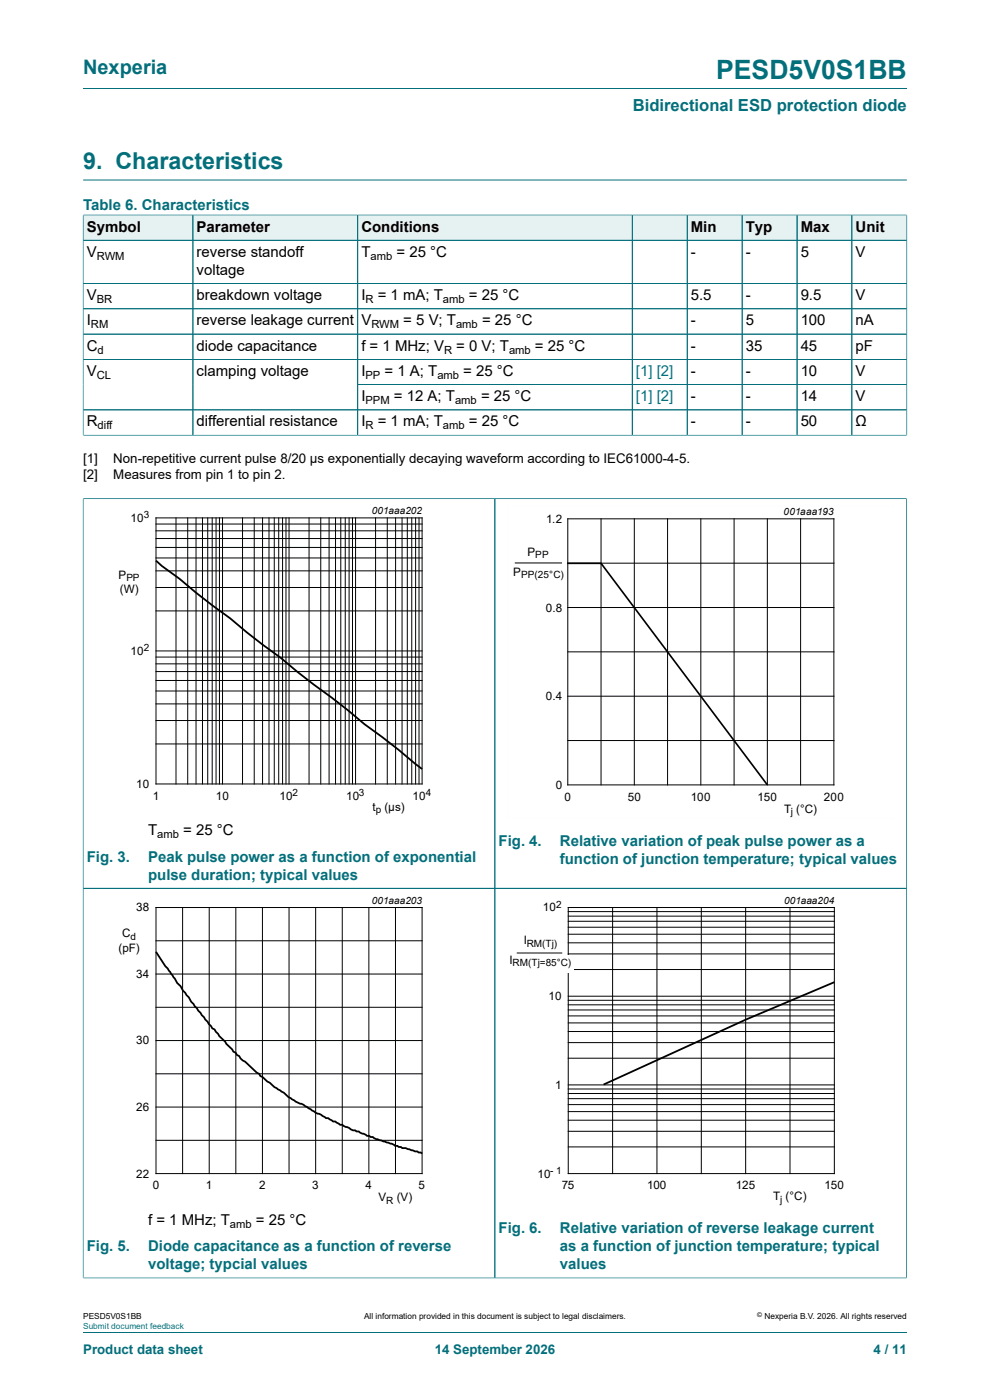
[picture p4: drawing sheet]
<svg xmlns="http://www.w3.org/2000/svg" width="210mm" height="297mm" viewBox="0 0 210 297" stroke-linecap="round" stroke-linejoin="round" font-family="sans-serif">
<path d="M17.6 18.8h174.8M17.6 38.2h174.8" fill="none" stroke="#036f7b" stroke-width=".21"/>
<path d="M17.7 45.7h23.2v5.2h-23.2z" fill="#e6f1f2"/>
<path d="M17.6 45.5v5.5h23.3v-5.4h-23.3" fill="none" stroke="#036f7b" stroke-width=".21"/>
<path d="M41 45.7h34.8v5.2h-34.8z" fill="#e6f1f2"/>
<path d="M40.9 45.6h35v5.4h-35z" fill="none" stroke="#036f7b" stroke-width=".21"/>
<path d="M75.9 45.7h58.1v5.2h-58.1z" fill="#e6f1f2"/>
<path d="M75.9 45.6h58.2v5.4h-58.2z" fill="none" stroke="#036f7b" stroke-width=".21"/>
<path d="M134.2 45.7h11.5v5.2h-11.5z" fill="#e6f1f2"/>
<path d="M134.1 45.6h11.7v5.4h-11.7z" fill="none" stroke="#036f7b" stroke-width=".21"/>
<path d="M145.8 45.7h11.5v5.2h-11.5z" fill="#e6f1f2"/>
<path d="M145.8 45.6h11.6v5.4h-11.6z" fill="none" stroke="#036f7b" stroke-width=".21"/>
<path d="M157.5 45.7h11.5v5.2h-11.5z" fill="#e6f1f2"/>
<path d="M157.4 45.6h11.7v5.4h-11.7z" fill="none" stroke="#036f7b" stroke-width=".21"/>
<path d="M169.1 45.7h11.5v5.2h-11.5z" fill="#e6f1f2"/>
<path d="M169.1 45.6h11.6v5.4h-11.6z" fill="none" stroke="#036f7b" stroke-width=".21"/>
<path d="M180.8 45.7h11.5v5.2h-11.5z" fill="#e6f1f2"/>
<g fill="none" stroke="#036f7b" stroke-width=".21">
<path d="M17.6 51h174.8M17.6 45.7v46.7M17.7 45.6h174.7M40.9 45.7v46.6M75.9 45.7v46.6M134.1 45.7v46.6M145.8 45.7v46.6M157.4 45.7v46.6M169.1 45.7v46.6M180.7 45.6v46.7M192.4 45.5v46.9M17.6 60.1h174.8"/>
<path d="M17.6 65.5h174.8M17.6 70.9h174.8M17.6 76.2h174.8M17.6 92.3h174.8M17.6 87h174.8M75.9 81.6h116.5M17.6 105.8h174.8M17.6 105.7v165.5M105 105.8v165.3M192.3 105.7v165.5M17.6 188.5h174.7M17.6 271.1h174.8"/>
</g>
<path d="M20.4 107h81.8v66.4h-81.8zM20.4 189.7h81.8v66.3h-81.8zM107.8 189.7h81.9v66.3h-81.9z" fill="none" stroke="#fff" stroke-width=".21"/>
<g fill="none" stroke="#000" stroke-width=".21">
<path d="M33.1 109.9h56.4v56.4h-56.4zM33.1 118.4h56.4M33.1 116.1h56.4M33.1 114.2h56.4M33.1 112.6h56.4M33.1 111.2h56.4M37.3 109.9v56.4M39.8 109.9v56.4M41.6 109.9v56.4M43 109.9v56.4M44.1 109.9v56.4M45 109.9v56.4"/>
<path d="M45.8 109.9v56.4M46.5 109.9v56.4M47.2 109.9v56.4M51.4 109.9v56.4M53.9 109.9v56.4M55.7 109.9v56.4M57.1 109.9v56.4M58.2 109.9v56.4M59.1 109.9v56.4M59.9 109.9v56.4M60.7 109.9v56.4M61.3 109.9v56.4"/>
<path d="M65.6 109.9v56.4M68 109.9v56.4M69.8 109.9v56.4M71.2 109.9v56.4M72.3 109.9v56.4M73.2 109.9v56.4M74.1 109.9v56.4M74.8 109.9v56.4M75.4 109.9v56.4M79.7 109.9v56.4M82.2 109.9v56.4M83.9 109.9v56.4"/>
<path d="M85.3 109.9v56.4M86.4 109.9v56.4M87.3 109.9v56.4M88.2 109.9v56.4M88.9 109.9v56.4M109.2 119.4h10M120.4 110.1h56.5v56.4h-56.5zM120.4 119.5h56.5M127.5 110.1v56.4M134.5 110.1v56.4M141.6 110.1v56.4M148.7 110.1v56.4"/>
<path d="M155.7 110.1v56.4M162.8 110.1v56.4M169.8 110.1v56.4M33.1 139.4h56.4M33.1 138.1h56.4M33.1 129.6h56.4M33.1 124.6h56.4M33.1 121.1h56.4M120.4 128.9h56.5M120.4 138.3h56.5M33.1 157.8h56.4M33.1 152.9h56.4"/>
<path d="M33.1 149.3h56.4M33.1 146.6h56.4M33.1 144.4h56.4M33.1 142.5h56.4M33.1 140.8h56.4M120.4 147.7h56.5M120.4 157.1h56.5M33.1 192.5h56.4v56.5h-56.4zM33.1 199.6h56.4M38.7 192.5v56.5M44.4 192.5v56.5M50 192.5v56.5"/>
<path d="M55.7 192.5v56.5M61.3 192.5v56.5M67 192.5v56.5M72.6 192.5v56.5M78.2 192.5v56.5M83.9 192.5v56.5M120.5 192.5h56.5v56.5h-56.5zM120.5 198.2h56.5M120.5 196.7h56.5M120.5 195.4h56.5M120.5 194.4h56.5M120.5 193.4h56.5"/>
<path d="M129.9 192.5v56.5M139.4 192.5v56.5M148.8 192.5v56.5M158.2 192.5v56.5M167.6 192.5v56.5M33.1 213.7h56.4M33.1 206.6h56.4M120.5 218.8h56.5M120.5 217h56.5M120.5 215.5h56.5M120.5 214.3h56.5M120.5 213.2h56.5"/>
<path d="M120.5 212.2h56.5M120.5 211.3h56.5M120.5 205.7h56.5M120.5 202.4h56.5M120.5 200h56.5M33.1 234.9h56.4M33.1 227.8h56.4M33.1 220.7h56.4M120.5 240h56.5M120.5 237.6h56.5M120.5 235.8h56.5M120.5 234.3h56.5"/>
<path d="M120.5 233.1h56.5M120.5 232h56.5M120.5 231h56.5M120.5 230.2h56.5M120.5 224.5h56.5M120.5 221.2h56.5M33.1 241.9h56.4M120.5 243.3h56.5"/>
</g>
<path d="M33.1 118.9l1.2 1.2 3.8 2.7 3.5 2.9 7.2 5.5 3.5 2.9 7.3 5.5 3.5 2.9 10.7 8.2 3.5 2.9 7.2 5.5 5 4M33.1 201.9l2 3.1 .5 .5 1.5 2.1 .5 .9 .7 .7 .5 1 1.3 1.4 .5 .9 4.4 5.7 .5 .2 1 1.4 2.8 2.8 .2 .5 .5 .2 .2 .5 .5 .2 .8 1 .5 .2 2.5 2.4 .5 .2 .2 .5 2 1.4 1 .9 2 1.2a12.9 12.9 0 0 0 4.2 2.6l2.5 1.6 1.2 .5 1 .7h.5l1 .7h.5l1 .7h.5l2.3 1.2 1.2 .2 1.7 1 1.3 .2 .7 .5 3.3 .9 .7 .5h.5l.3 .2h.5l.2 .3h.8l1.9 .7h.5l.3 .2h.5l.2 .2M177 208.4l-18.7 7.9-30.3 13.8" fill="none" stroke="#000" stroke-width=".38"/>
<path d="M107.7 107.2h81.9v66.4h-81.9z" fill="none" stroke="#fefefe" stroke-width=".21"/>
<path d="M120.4 119.5h7.1l35.3 47" fill="none" stroke="#000" stroke-width=".35"/>
<path d="M119.8 202.7h2v3.8h-2z" fill="#fff"/>
<path d="M109.7 202.2h9.5" fill="none" stroke="#000" stroke-width=".21"/>
<path d="M17.6 105.9v165.1M17.7 105.8h174.6M105 105.9v165.1M192.3 105.9v165.1M17.7 188.5h174.6M17.7 271.1h174.6M17.6 282.6h174.8" fill="none" stroke="#036f7b" stroke-width=".21"/>
<text font-size="5.6" fill="#036f7b" x="151.9" y="16.8">PESD5V0S1BB</text>
<text font-size="4.9" fill="#036f7b" x="17.6" y="35.9">9. Characteristics</text>
<text font-size="4.2" fill="#036f7b" x="17.6" y="15.6">Nexperia</text>
<text font-size="3.5" fill="#036f7b" x="134.2" y="23.7">Bidirectional ESD protection diode</text>
<g font-size="3.2" fill="#036f7b">
<text x="17.6" y="44.5">Table 6. Characteristics</text>
<text x="105.8" y="179.4">Fig. 4.</text>
<text x="118.8" y="179.4">Relative variation of peak pulse power as a</text>
<text x="18.4" y="182.8">Fig. 3.</text>
<text x="31.4" y="182.8">Peak pulse power as a function of exponential</text>
<text x="118.8" y="183.2">function of junction temperature; typical values</text>
<text x="31.4" y="186.6">pulse duration; typical values</text>
<text x="105.8" y="261.6">Fig. 6.</text>
<text x="118.8" y="261.6">Relative variation of reverse leakage current</text>
<text x="18.4" y="265.4">Fig. 5.</text>
<text x="31.4" y="265.4">Diode capacitance as a function of reverse</text>
<text x="31.4" y="269.2">voltage; typcial values</text>
<text x="118.8" y="265.4">as a function of junction temperature; typical</text>
<text x="118.8" y="269.2">values</text>
</g>
<g font-size="3.2">
<text x="18.4" y="49.1">Symbol</text>
<text x="41.7" y="49.1">Parameter</text>
<text x="76.7" y="49.1">Conditions</text>
<text x="146.5" y="49.1">Min</text>
<text x="158.2" y="49.1">Typ</text>
<text x="169.8" y="49.1">Max</text>
<text x="181.5" y="49.1">Unit</text>
<text x="18.4" y="54.5">V</text>
<text x="41.7" y="54.5">reverse standoff</text>
<text x="41.7" y="58.3">voltage</text>
<text x="76.7" y="54.5">T</text>
<text x="84.1" y="54.5">= 25 °C</text>
<text x="146.5" y="54.5">-</text>
<text x="158.2" y="54.5">-</text>
<text x="169.8" y="54.5">5</text>
<text x="181.5" y="54.5">V</text>
<text x="18.4" y="63.7">V</text>
<text x="41.7" y="63.7">breakdown voltage</text>
<text x="76.7" y="63.7">I</text>
<text x="80.1" y="63.7">= 1 mA; T</text>
<text x="99.5" y="63.7">= 25 °C</text>
<text x="146.5" y="63.7">5.5</text>
<text x="158.2" y="63.7">-</text>
<text x="169.8" y="63.7">9.5</text>
<text x="181.5" y="63.7">V</text>
<text x="18.4" y="69">I</text>
<text x="41.7" y="69">reverse leakage current</text>
<text x="76.7" y="69">V</text>
<text x="85.6" y="69">= 5 V; T</text>
<text x="102.3" y="69">= 25 °C</text>
<text x="146.5" y="69">-</text>
<text x="158.2" y="69">5</text>
<text x="169.8" y="69">100</text>
<text x="181.5" y="69">nA</text>
<text x="18.4" y="74.4">C</text>
<text x="41.7" y="74.4">diode capacitance</text>
<text x="76.7" y="74.4">f = 1 MHz; V</text>
<text x="96.8" y="74.4">= 0 V; T</text>
<text x="113.5" y="74.4">= 25 °C</text>
<text x="146.5" y="74.4">-</text>
<text x="158.2" y="74.4">35</text>
<text x="169.8" y="74.4">45</text>
<text x="181.5" y="74.4">pF</text>
<text x="18.4" y="79.7">V</text>
<text x="41.7" y="79.7">clamping voltage</text>
<text x="76.7" y="79.7">I</text>
<text x="81.6" y="79.7">= 1 A; T</text>
<text x="98.3" y="79.7">= 25 °C</text>
<text x="146.5" y="79.7">-</text>
<text x="158.2" y="79.7">-</text>
<text x="169.8" y="79.7">10</text>
<text x="181.5" y="79.7">V</text>
<text x="76.7" y="85.1">I</text>
<text x="83.6" y="85.1">= 12 A; T</text>
<text x="102" y="85.1">= 25 °C</text>
<text x="146.5" y="85.1">-</text>
<text x="158.2" y="85.1">-</text>
<text x="169.8" y="85.1">14</text>
<text x="181.5" y="85.1">V</text>
<text x="18.4" y="90.5">R</text>
<text x="41.7" y="90.5">differential resistance</text>
<text x="76.7" y="90.5">I</text>
<text x="80.1" y="90.5">= 1 mA; T</text>
<text x="99.5" y="90.5">= 25 °C</text>
<text x="146.5" y="90.5">-</text>
<text x="158.2" y="90.5">-</text>
<text x="169.8" y="90.5">50</text>
<text x="181.5" y="90.5">Ω</text>
<text x="31.4" y="177.2">T</text>
<text x="38.9" y="177.2">= 25 °C</text>
<text x="31.4" y="259.9">f = 1 MHz; T</text>
<text x="54.3" y="259.9">= 25 °C</text>
</g>
<g font-size="3.2" fill="#00f">
<text x="134.9" y="79.7">[1] [2]</text>
<text x="134.9" y="85.1">[1] [2]</text>
</g>
<g font-size="2.8">
<text x="17.6" y="98.3">[1]</text>
<text x="17.6" y="101.7">[2]</text>
<text x="24" y="98.3">Non-repetitive current pulse 8/20 µs exponentially decaying waveform according to IEC61000-4-5.</text>
<text x="24" y="101.7">Measures from pin 1 to pin 2.</text>
</g>
<g font-size="2.8" fill="#036f7b">
<text x="17.6" y="287.2">Product data sheet</text>
<text x="92.2" y="287.2">14 September 2026</text>
<text x="185.3" y="287.2">4 / 11</text>
</g>
<g font-size="2.5">
<text x="27.7" y="110.7">10</text>
<text x="115.9" y="110.9">1.2</text>
<text x="111.9" y="117.9">P</text>
<text x="25.2" y="122.8">P</text>
<text x="25.4" y="125.7">(W)</text>
<text x="108.8" y="122.2">P</text>
<text x="115.8" y="129.7">0.8</text>
<text x="27.7" y="138.9">10</text>
<text x="115.8" y="148.5">0.4</text>
<text x="28.9" y="167.1">10</text>
<text x="117.9" y="167.4">0</text>
<text x="32.4" y="169.7">1</text>
<text x="45.8" y="169.7">10</text>
<text x="59.3" y="169.7">10</text>
<text x="73.4" y="169.7">10</text>
<text x="79" y="172">t</text>
<text x="81.5" y="172">(µs)</text>
<text x="87.5" y="169.7">10</text>
<text x="119.8" y="169.9">0</text>
<text x="133.1" y="169.9">50</text>
<text x="146.6" y="169.9">100</text>
<text x="160.7" y="169.9">150</text>
<text x="166.4" y="172.4">T (°C)</text>
<text x="174.8" y="169.9">200</text>
<text x="28.9" y="193.3">38</text>
<text x="115.1" y="193.3">10</text>
<text x="25.2" y="201.9">(pF)</text>
<text x="25.9" y="198.9">C</text>
<text x="111.1" y="200.3">I</text>
<text x="28.9" y="207.4">34</text>
<text x="108.1" y="204.5">I</text>
<text x="116.4" y="212.1">10</text>
<text x="28.9" y="221.5">30</text>
<text x="117.8" y="230.9">1</text>
<text x="28.9" y="235.7">26</text>
<text x="28.9" y="249.8">22</text>
<text x="114" y="249.8">10</text>
<text x="32.4" y="252.3">0</text>
<text x="43.6" y="252.3">1</text>
<text x="54.9" y="252.3">2</text>
<text x="66.2" y="252.3">3</text>
<text x="77.5" y="252.3">4</text>
<text x="80.3" y="254.9">V</text>
<text x="84.2" y="254.9">(V)</text>
<text x="88.8" y="252.3">5</text>
<text x="119.1" y="252.3">75</text>
<text x="137.2" y="252.3">100</text>
<text x="156.1" y="252.3">125</text>
<text x="164" y="254.6">T (°C)</text>
<text x="174.9" y="252.3">150</text>
</g>
<g font-size="2.4">
<text x="20.5" y="55.1">RWM</text>
<text x="78.6" y="55.1">amb</text>
<text x="20.5" y="64.3">BR</text>
<text x="77.5" y="64.3">R</text>
<text x="94" y="64.3">amb</text>
<text x="19.3" y="69.6">RM</text>
<text x="78.8" y="69.6">RWM</text>
<text x="96.7" y="69.6">amb</text>
<text x="20.7" y="75">d</text>
<text x="94.2" y="75">R</text>
<text x="108" y="75">amb</text>
<text x="20.5" y="80.4">CL</text>
<text x="77.5" y="80.4">PP</text>
<text x="92.8" y="80.4">amb</text>
<text x="77.5" y="85.7">PPM</text>
<text x="96.5" y="85.7">amb</text>
<text x="20.7" y="91.1">diff</text>
<text x="77.5" y="91.1">R</text>
<text x="94" y="91.1">amb</text>
<text x="33.4" y="177.8">amb</text>
<text x="48.8" y="260.5">amb</text>
</g>
<g font-size="2.1">
<text x="30.5" y="109.9">3</text>
<text x="78.9" y="109">001aaa202</text>
<text x="166.2" y="109.2">001aaa193</text>
<text x="113.5" y="118.4">PP</text>
<text x="26.8" y="123.3">PP</text>
<text x="110.5" y="122.7">PP(25°C)</text>
<text x="30.5" y="138.2">2</text>
<text x="62.1" y="168.9">2</text>
<text x="76.2" y="168.9">3</text>
<text x="79.7" y="172.5">p</text>
<text x="90.3" y="168.9">4</text>
<text x="167.7" y="172.9">j</text>
<text x="78.9" y="191.7">001aaa203</text>
<text x="166.3" y="191.7">001aaa204</text>
<text x="117.9" y="192.6">2</text>
<text x="27.7" y="199.4">d</text>
<text x="111.7" y="200.8">RM(Tj)</text>
<text x="108.7" y="205">RM(Tj=85°C)</text>
<text x="116.7" y="249">- 1</text>
<text x="81.9" y="255.3">R</text>
<text x="165.5" y="255.1">j</text>
</g>
<g font-size="1.8">
<text x="17.6" y="279.9">PESD5V0S1BB</text>
<text x="77.2" y="279.9">All information provided in this document is subject to legal disclaimers.</text>
<text x="162.2" y="279.9">Nexperia B.V. 2026. All rights reserved</text>
</g>
<text font-size="1.8" fill="#00f" x="17.6" y="282">Submit document feedback</text>
<text font-size="1.4" x="160.6" y="279.4">©</text>
</svg>
